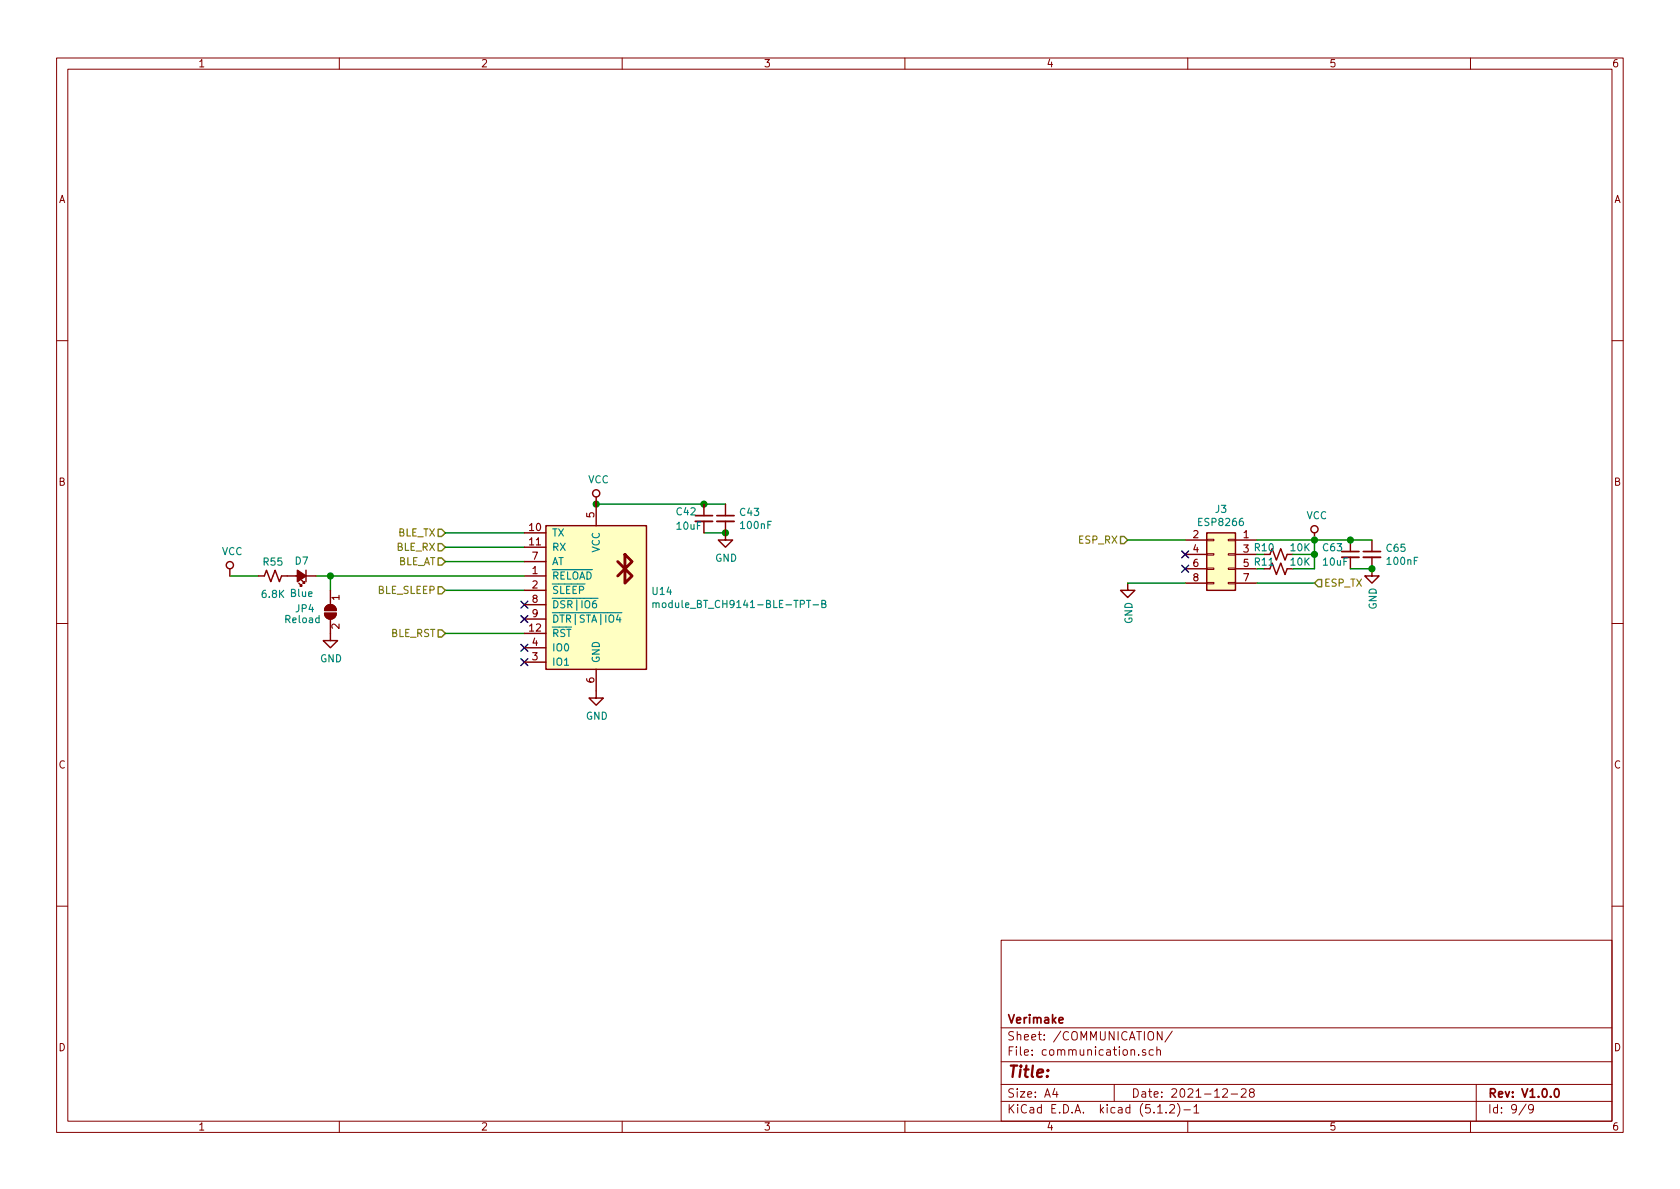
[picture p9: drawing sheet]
<svg xmlns="http://www.w3.org/2000/svg" width="297mm" height="210mm" viewBox="0 0 297 210" stroke-linecap="round" stroke-linejoin="round" font-family="sans-serif">
<g fill="none" stroke="#840000" stroke-width=".18">
<path d="M10 10.3h277v189.9h-277zM12 12.2h273v186.1h-273zM60 10.3v1.9M110 10.3v1.9M160 10.3v1.9M210 10.3v1.9M260 10.3v1.9M10 60.2h2M285 60.2h2M213.4 97.9h1.2v.3h-1.2zM213.4 95.4h1.2v.2h-1.2zM217.2 97.9h1.2v.3h-1.2z"/>
<path d="M217.2 95.4h1.2v.2h-1.2zM10 110.3h2M213.4 103h1.2v.2h-1.2zM213.4 100.5h1.2v.2h-1.2zM217.2 103h1.2v.2h-1.2zM217.2 100.5h1.2v.2h-1.2zM285 110.3h2M10 160.2h2M177 166.3h108v32h-108zM285 160.2h2M60 198.3v1.9M110 198.3v1.9"/>
<path d="M160 198.3v1.9M177 194.8h108M177 191.8h108M177 187.8h108M177 181.8h108M186.5 192.5l-.4 1h1M186.8 193v1M197 191.8v3M201.3 186.5v.1M202.5 185.7l-.3-.1-.2 .2 .1 .2 .4 .2v.3h-.5M203.9 185.7l-.4-.1-.3 .3 .1 .6 .2 .1 .4-.1M204.5 185.7l.2-.1 .4 .1 .1 .9"/>
<path d="M204.5 185.1v1.5M204.7 196.8h.8M205.5 182.4v1.5l-.9-1.5v1.5M206.2 196.7v.1M206.8 195.5l.2-.2h.4l.2 .2 .1 .3-.1 .2-.8 .8h.9M207.3 182.3l-1.3 2M208.2 195.1a1.71 1.71 0 0 1 0 2.3M209.3 196.3h1.2M210 198.3v1.9M211.1 195.8l.4-.5v1.5M211.1 196.8h.9M216.2 192.7l.2-.2h.4l.2 .5-.9 1h.9"/>
<path d="M217.7 193.5h1.1M219.5 192.7l.2-.2h.3l.3 .2v.3v.2l-.9 .8h.9M221.2 193.2l-.3-.3 .1-.2 .2-.2 .4 .1 .2 .2-.1 .2-.6 .2a.48 .48 0 0 0-.1 .7l.2 .1 .5-.1a.48 .48 0 0 0-.1-.7h-.1M260 198.3v1.9M261 191.8v6.5M269.8 195.2l-1.2 2M271.1 196l-.3 .3-.4-.1-.1-.2v-.4l.1-.2 .4-.1 .2 .2a1.19 1.19 0 0 1-.2 1.2l-.4 .1"/>
</g>
<path d="M122.9 91.2h3.1M126.7 91.2h3.1M237.2 97.5h3.1M241 97.5h3.1M187.2 180.4l.8-.1-.1-.3-.4-.1-.3 .2 .1 .7h.6M275 192.7l.2-.2a.81 .81 0 0 1 .6 .6 .81 .81 0 0 1-.3 .8l-.2 .1a.79 .79 0 0 1-.3-1.3z" fill="none" stroke="#840000" stroke-width=".3"/>
<g fill="#ffffc2" stroke="#ffffc2" stroke-width=".18">
<path d="M213.4 94.2h5v10.2h-5z"/>
<path d="M107.9 100.6l5.2-2.5a5.6 5.6 0 0 1 0 5z"/>
<path d="M107.9 103.1l2.6-1.3 2.5 1.3a2.83 2.83 0 0 1-2.5 1.6 2.83 2.83 0 0 1-2.6-1.6z"/>
<path d="M108.3 97.5a2.85 2.85 0 0 1 4.7 .5l-2.5 1.3-2.6-1.3z"/>
<path d="M107.9 98l5.1 2.6-5.1 2.5a5.5 5.5 0 0 1 0-5.1z"/>
<path d="M96.5 93h17.8v25.4h-17.8z"/>
</g>
<g fill="none" stroke="#840000" stroke-width=".25">
<path d="M92.7 99.3h3.8M92.7 94.2h3.8M92.7 96.8h3.8M96.5 93h17.8v25.4h-17.8zM105.4 87.9v5.1M113 98a2.91 2.91 0 0 0-3-1.5 2.91 2.91 0 0 0-2.4 2.5 4.9 4.9 0 0 0 1.3 5.2 2.88 2.88 0 0 0 4.1-1.1M113.1 98.1a5.6 5.6 0 0 1 0 5M124.5 89.1v2.1M124.5 92.2v2M128.3 92.2v3.3h1.2l-1.2 1.3-1.3-1.3h1.3M128.3 89.1v2.1M209.5 95.5h3.9"/>
<path d="M209.5 98h3.9M213.4 94.2h5v10.2h-5zM218.4 95.5h3.8M218.4 98h3.8M224.5 98l.4-1 .8 2.1 .7-2.1 .8 2.1 .4-1.1h1M232.4 94.2v1.3M238.8 95.5v2M238.8 98.5v2.1M242.6 98.5v3.3h1.2l-1.2 1.3-1.3-1.3h1.3M242.6 95.5v2M40.6 100.6v1.2M45.7 101.8h1l.4-1 .8 2.1 .7-2.1 .8 2.1 .4-1.1h6.1"/>
<path d="M52.8 103.1l.5 .5h-.2h.2v-.2M53.3 102.6l.5 .5h-.2h.2v-.2M54.1 100.8v2.1M57.4 108.5h2a1.02 1.02 0 0 1-1 1 1.02 1.02 0 0 1-1-1zM57.6 107.3a1.02 1.02 0 0 1 1.2-.3 1.02 1.02 0 0 1 .6 .9h-2zM58.4 109.5v3.8h1.3l-1.3 1.2-1.3-1.2h1.3M58.4 104.4v2.5M92.7 101.8h3.8M92.7 112h3.8M92.7 106.9h3.8M92.7 109.5h3.8M92.7 104.4h3.8"/>
<path d="M92.7 117.1h3.8M92.7 114.5h3.8M105.4 118.4v5h1.3l-1.3 1.3-1.3-1.3h1.3M199.4 103.1v1.3h1.3l-1.3 1.3-1.3-1.3h1.3M209.5 100.6h3.9M209.5 103.1h3.9M218.4 100.6h3.8M218.4 103.1h3.8M224.5 100.6l.4-1 .8 2 .7-2 .8 2 .4-1h1"/>
<circle cx="40.6" cy="99.9" r=".63"/>
<circle cx="105.4" cy="87.2" r=".63"/>
<circle cx="232.4" cy="93.6" r=".63"/>
</g>
<g fill="none" stroke="#008400" stroke-width=".25">
<path d="M78.7 99.3h14M78.7 96.8h14M78.7 94.2h14M105.4 89.1h22.9M124.5 94.2h3.8M199.4 95.5h10.1M222.2 95.5h20.4M228.6 98h3.8M232.4 95.5v5.1h-3.8M40.6 101.8h5.1M55.9 101.8h36.8M58.4 101.8v2.6"/>
<path d="M78.7 104.4h14M78.7 112h14M199.4 103.1h10.1M222.2 103.1h10.2M238.8 100.6h3.8"/>
</g>
<path d="M208.9 97.4l1.3 1.2M208.9 100l1.3 1.2M210.2 97.4l-1.3 1.2M210.2 100l-1.3 1.2M92.1 116.5l1.2 1.2M92.1 113.9l1.2 1.3M92.1 106.3l1.2 1.2M92.1 108.9l1.2 1.2M93.3 116.5l-1.2 1.2M93.3 113.9l-1.2 1.3M93.3 106.3l-1.2 1.2M93.3 108.9l-1.2 1.2" fill="none" stroke="#000084" stroke-width=".25"/>
<g fill="#008400" stroke="#008400" stroke-width=".25">
<circle cx="232.4" cy="98" r=".51"/>
<circle cx="232.4" cy="95.5" r=".51"/>
<circle cx="238.8" cy="95.5" r=".51"/>
<circle cx="242.6" cy="100.6" r=".51"/>
<circle cx="128.3" cy="94.2" r=".51"/>
<circle cx="124.5" cy="89.1" r=".51"/>
<circle cx="105.4" cy="89.1" r=".51"/>
<circle cx="58.4" cy="101.8" r=".51"/>
</g>
<path d="M77.5 98.7h.6l.6 .6-.6 .6h-.6zM77.5 96.1h.6l.6 .7-.6 .6h-.6zM77.5 93.6h.6l.6 .6-.6 .7h-.6zM198.1 94.9h.7l.6 .6-.6 .6h-.7zM77.5 111.4h.6l.6 .6-.6 .6h-.6zM77.5 103.8h.6l.6 .6-.6 .6h-.6zM233 102.5h.7v1.3h-.7l-.6-.7z" fill="none" stroke="#848400" stroke-width=".25"/>
<path d="M122.9 92.2h3.1M126.7 92.2h3.1M237.2 98.5h3.1M241 98.5h3.1" fill="none" stroke="#840000" stroke-width=".33"/>
<g fill="#840000" stroke="#840000" stroke-width=".25">
<path d="M57.6 107.3a1.02 1.02 0 0 1 1.2-.3 1.02 1.02 0 0 1 .6 .9h-2z"/>
<path d="M57.4 108.5h2a1.02 1.02 0 0 1-1 1 1.02 1.02 0 0 1-1-1z"/>
<path d="M52.6 100.8l1.5 1-1.5 1.1z"/>
</g>
<path d="M109.2 99.3l1.3 1.3-1.3 1.2M110.5 98l1.3 1.3-1.3 1.3 1.3 1.2-1.3 1.3z" fill="none" stroke="#840000" stroke-width=".51"/>
<path d="M104.5 105.8h1.2M105.4 106.2h-.3a.79 .79 0 0 0-.1 1.3l.4-.1v-.6l-.4-.1-.3 .3M108.8 108.4h1.2M109.3 108.7l-.3 .9h.8M109.6 109.2v.8M115.4 106.7l.2-.1h.3l.1 .8M115.4 106.6v.8M116 106.8l.2-.2h.3v.8M143.8 107h.9M145.3 106.8l.6-.1 .1-.2-.1-.2-.6-.1v1.2h.5l.2-.1v-.3l-.3-.2" fill="none" stroke="#008484" stroke-width=".2"/>
<text font-size="2.8" fill="#840000" x="178" y="190.5">Title:</text>
<g font-size="2.1" fill="#840000">
<text x="178" y="184">Sheet: /COMMUNICATION/</text>
<text x="178" y="181">Verimake</text>
<text x="178" y="186.7">File: communication.sch</text>
<text x="178" y="196.9">KiCad E.D.A. kicad (5.1.2)-1</text>
<text x="178" y="194.1">Size: A4</text>
<text x="200" y="194.1">Date: 2021-12-28</text>
<text x="263" y="194.1">Rev: V1.0.0</text>
<text x="263" y="196.9">Id: 9/9</text>
</g>
<g font-size="1.8" fill="#840000">
<text x="35" y="11.9">1</text>
<text x="85" y="11.9">2</text>
<text x="135" y="11.9">3</text>
<text x="185" y="11.9">4</text>
<text x="235" y="11.9">5</text>
<text x="285" y="11.9">6</text>
<text x="10.4" y="35.9">A</text>
<text x="285.4" y="35.9">A</text>
<text x="10.4" y="85.9">B</text>
<text x="285.4" y="85.9">B</text>
<text x="93.6" y="93.9">10</text>
<text x="105.1" y="91.5" transform="rotate(-90 105.1 91.5)">5</text>
<text x="211" y="95.2">2</text>
<text x="219.9" y="95.2">1</text>
<text x="93.6" y="96.4">11</text>
<text x="94.1" y="99">7</text>
<text x="94.1" y="101.5">1</text>
<text x="211" y="97.7">4</text>
<text x="211" y="100.2">6</text>
<text x="60" y="106.1" transform="rotate(-90 60 106.1)">1</text>
<text x="94.1" y="106.6">8</text>
<text x="94.1" y="104.1">2</text>
<text x="211" y="102.8">8</text>
<text x="219.9" y="102.8">7</text>
<text x="60" y="111.2" transform="rotate(-90 60 111.2)">2</text>
<text x="93.6" y="111.7">12</text>
<text x="94.1" y="109.1">9</text>
<text x="94.1" y="116.8">3</text>
<text x="94.1" y="114.2">4</text>
<text x="105.1" y="120.7" transform="rotate(-90 105.1 120.7)">6</text>
<text x="10.4" y="135.9">C</text>
<text x="285.4" y="135.9">C</text>
<text x="10.4" y="185.9">D</text>
<text x="285.4" y="185.9">D</text>
<text x="35" y="199.9">1</text>
<text x="85" y="199.9">2</text>
<text x="135" y="199.9">3</text>
<text x="185" y="199.9">4</text>
<text x="235" y="199.9">5</text>
<text x="285" y="199.9">6</text>
</g>
<g font-size="1.8" fill="#008484">
<text x="104" y="85.5">VCC</text>
<text x="97.5" y="94.9">TX</text>
<text x="119.7" y="91.1">C42</text>
<text x="119.7" y="93.7">10uF</text>
<text x="130.9" y="91.2">C43</text>
<text x="131.1" y="93.5">100nF</text>
<text x="212.1" y="93">ESP8266</text>
<text x="214.9" y="90.7">J3</text>
<text x="231" y="91.8">VCC</text>
<text x="39.2" y="98.2">VCC</text>
<text x="46.6" y="100">R55</text>
<text x="52.2" y="99.8">D7</text>
<text x="97.5" y="99.9">AT</text>
<text x="97.5" y="97.4">RX</text>
<text x="106" y="97.7" transform="rotate(-90 106 97.7)">VCC</text>
<text x="126.4" y="99.3">GND</text>
<text x="219.9" y="97.7">3 R10</text>
<text x="219.9" y="100.2">5 R11</text>
<text x="228.2" y="97.5">10K</text>
<text x="228.2" y="100">10K</text>
<text x="234" y="97.5">C63</text>
<text x="234" y="100">10uF</text>
<text x="245.2" y="97.6">C65</text>
<text x="245.4" y="99.9">100nF</text>
<text x="46.4" y="105.7">6.8K</text>
<text x="51.4" y="105.6">Blue</text>
<text x="97.5" y="107.6">DSR|IO6</text>
<text x="97.5" y="102.5">RELOAD</text>
<text x="97.5" y="105">SLEEP</text>
<text x="115.4" y="105.2">U14</text>
<text x="117.2" y="107.5">module_BT_CH9141-BLE-TPT-B</text>
<text x="243.4" y="107.8" transform="rotate(-90 243.4 107.8)">GND</text>
<text x="50.5" y="110.2">Reload</text>
<text x="52.3" y="108.3">JP4</text>
<text x="97.5" y="112.6">RST</text>
<text x="97.5" y="110.1">DTR|STA|IO4</text>
<text x="200.2" y="110.4" transform="rotate(-90 200.2 110.4)">GND</text>
<text x="56.6" y="117.1">GND</text>
<text x="97.5" y="117.7">IO1</text>
<text x="97.5" y="115.2">IO0</text>
<text x="106" y="117.3" transform="rotate(-90 106 117.3)">GND</text>
<text x="103.6" y="127.3">GND</text>
</g>
<g font-size="1.8" fill="#848400">
<text x="70.3" y="94.9">BLE_TX</text>
<text x="70.1" y="97.4">BLE_RX</text>
<text x="70.2" y="99.9">BLE_AT</text>
<text x="190.8" y="96.1">ESP_RX</text>
<text x="66.8" y="105">BLE_SLEEP</text>
<text x="234" y="103.8">ESP_TX</text>
<text x="69.1" y="112.6">BLE_RST</text>
</g>
</svg>
